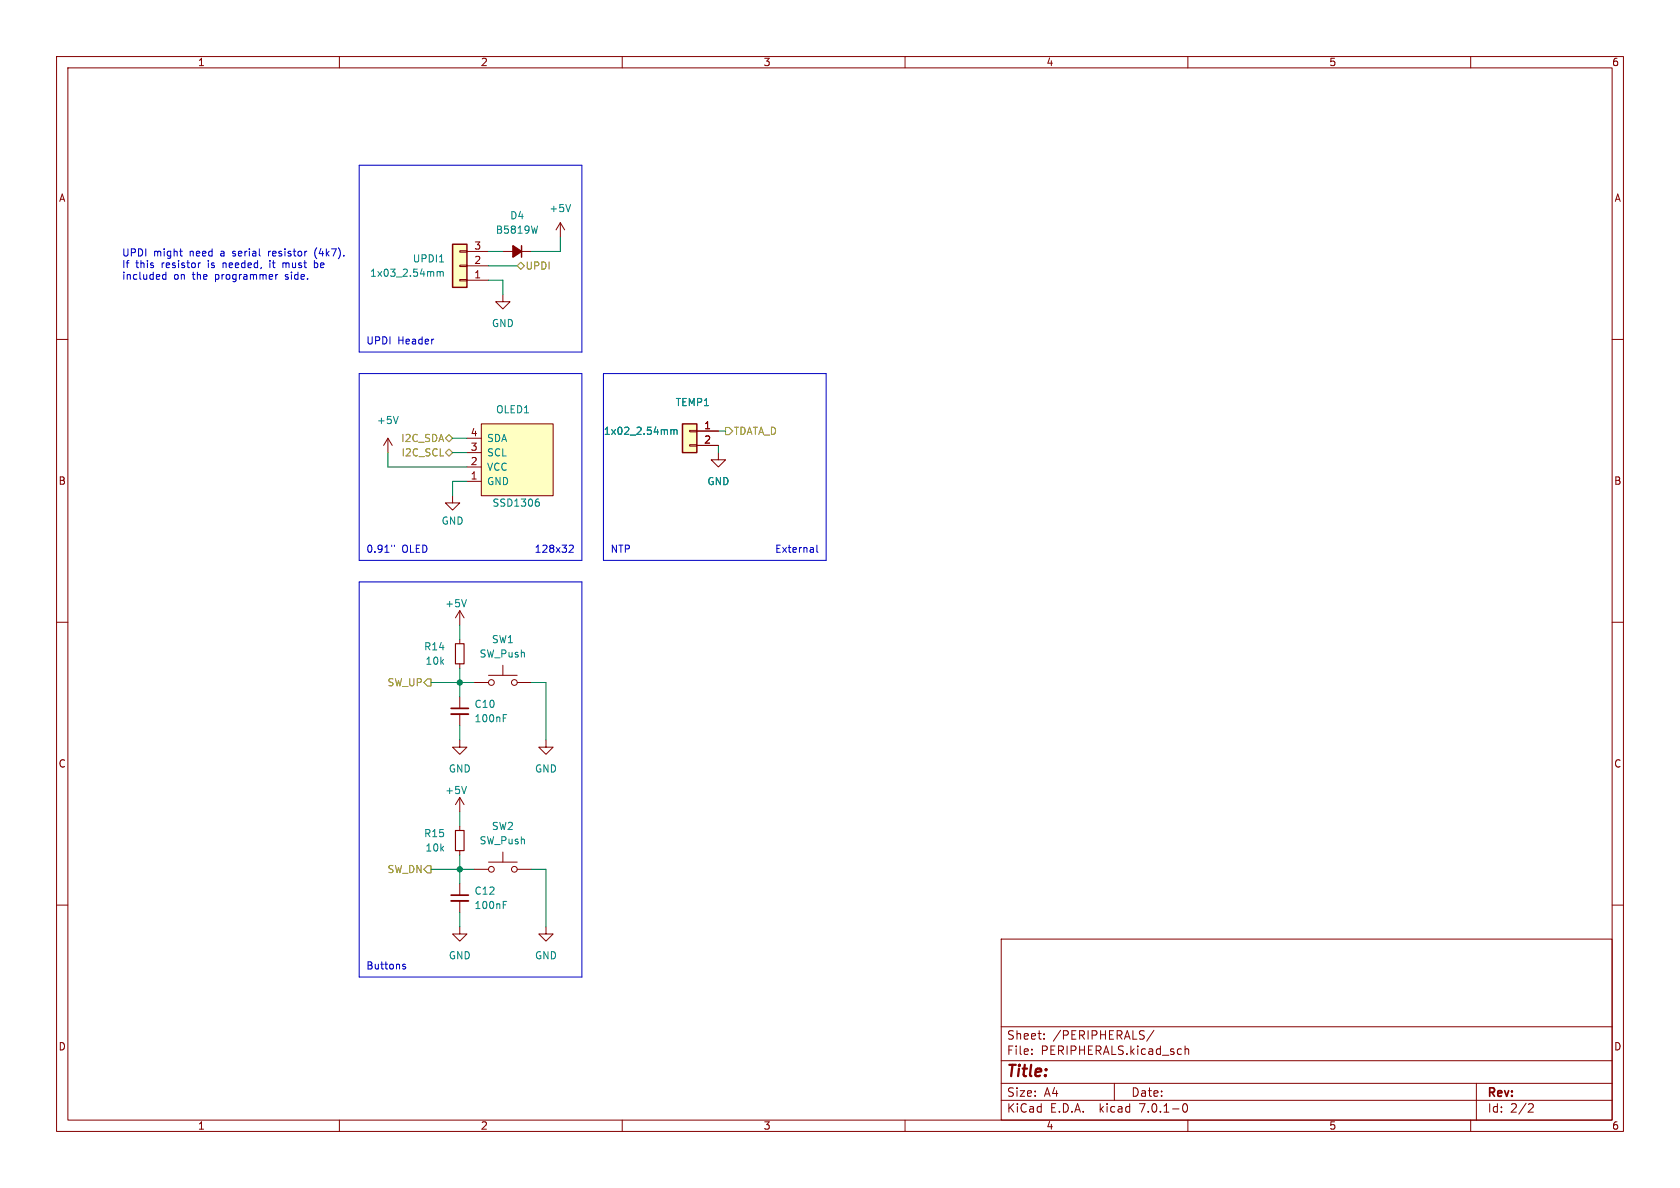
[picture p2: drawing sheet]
<svg xmlns="http://www.w3.org/2000/svg" width="297mm" height="210mm" viewBox="0 0 297 210" stroke-linecap="round" stroke-linejoin="round" font-family="sans-serif">
<g fill="none" stroke="#840000" stroke-width=".18">
<path d="M10 10h277v190h-277zM12 12h273v186h-273zM60 10v2M110 10v2M160 10v2M210 10v2M260 10v2M99.1 39.4l-.8 1.2M99.1 39.4v2.5M99.1 39.4l.7 1.2M10 60h2M81.3 44.3h1.2v.3h-1.2z"/>
<path d="M81.3 46.9h1.2v.2h-1.2zM81.3 49.4h1.2v.3h-1.2zM82.5 44.5h3.9M82.5 49.5h3.9M82.5 47h3.9M88.9 52.1v1.2h1.3l-1.3 1.3-1.3-1.3h1.3M88.9 44.5h5.1M285 60h2M68.6 77.5l-.8 1.2M68.6 77.5v2.5M68.6 77.5l.7 1.2M82.5 77.5h2.6"/>
<path d="M85.1 74.9h12.7v12.7h-12.7zM121.9 78.6h1.3v.3h-1.3zM121.9 76.1h1.3v.2h-1.3zM123.2 76.2h3.8M123.2 78.7h3.8M80 87.6v1.3h1.3l-1.3 1.3-1.3-1.3h1.3M82.5 85.1h2.6M82.5 82.6h2.6M82.5 80h2.6M127 80v1.3h1.3l-1.3 1.3-1.3-1.3h1.3M10 110h2M81.3 108l-.8 1.2"/>
<path d="M81.3 108v2.5M81.3 113v.8M81.3 117.3v.8M81.3 108l.7 1.2M86.4 119.4h5M88.9 117.6v1.8M285 110h2M81.3 130.8v1.3h1.2l-1.2 1.3-1.3-1.3h1.3M81.3 123.2v2M81.3 126.2v2.1M83.8 120.7h2.6M91.4 120.7h2.6"/>
<path d="M96.5 130.8v1.3h1.3l-1.3 1.3-1.3-1.3h1.3M10 160h2M81.3 141v2.5M81.3 146.1v.7M81.3 150.4v.7M81.3 156.2v2M81.3 159.3v2M81.3 141l-.8 1.2M81.3 141l.7 1.2M83.8 153.7h2.6M86.4 152.4h5M88.9 150.6v1.8"/>
<path d="M91.4 153.7h2.6M285 160h2M81.3 163.8v1.3h1.2l-1.2 1.3-1.3-1.3h1.3M96.5 163.8v1.3h1.3l-1.3 1.3-1.3-1.3h1.3M177 166h108v32h-108zM60 198v2M110 198v2M160 198v2M177 194.5h108M177 191.5h108M177 187.5h108M177 181.5h108"/>
<path d="M182.4 186.3v.1M182.4 185.5v.1M184.6 183.6v.1M184.6 182.8v.1M197 191.5v3M204 182.1l-1.3 2M209.2 195.2l.2-.1a.81 .81 0 0 1 .6 .6 .81 .81 0 0 1-.3 .8l-.1 .1a.81 .81 0 0 1-.4-1.4zM209.5 184.9v1.5M209.5 185.5l.2-.1 .4 .1v.9M210 198v2M260 198v2M261 191.5v6.5"/>
<path d="M270.4 195.1l.5 .1 .2 .3-1 1.1h1"/>
<circle cx="86.9" cy="120.7" r=".51"/>
<circle cx="90.9" cy="120.7" r=".51"/>
<circle cx="86.9" cy="153.7" r=".51"/>
<circle cx="90.9" cy="153.7" r=".51"/>
</g>
<path d="M80 43.2h2.5v7.6h-2.5zM92.2 43.4v2.1M120.6 74.9h2.6v5.1h-2.6z" fill="none" stroke="#840000" stroke-width=".25"/>
<path d="M90.7 43.4l1.5 1.1-1.5 1z" fill="#840000" stroke="#840000" stroke-width=".25"/>
<g fill="none" stroke="#008484" stroke-width=".18">
<path d="M95 40l-.3 1.2M100.9 36.1l-.4 1.3M77.3 48v.8M77.3 48.1l.3-.1 .2 .2M77.7 46.3h.7M77.8 48.2l.2-.2 .3 .1 .1 .7M77.8 48.2v.6M70.4 73.6l-.4 1.3M118.6 75.9v.9M118.6 76.1l.4-.2 .1 .2M119.1 76.1l.2-.2 .3 .1 .1 .8M119.1 76.1v.7"/>
<path d="M95 88.2h.2M95.1 88.7l.3 .2v.3l-.3 .3M82.5 106l-.5 1.3M82.5 139l-.5 1.3M89 126.3h.6M89 159.3h.6"/>
</g>
<g fill="#ffffc2" stroke="#ffffc2" stroke-width=".18">
<path d="M120.6 74.9h2.6v5.1h-2.6z"/>
<path d="M80 43.2h2.5v7.6h-2.5z"/>
<path d="M85.1 74.9h12.7v12.7h-12.7z"/>
</g>
<path d="M80.5 113.8h1.5v3.5h-1.5zM80.5 146.8h1.5v3.6h-1.5z" fill="none" stroke="#840000" stroke-width=".2"/>
<path d="M79.8 126.2h3M79.8 159.3h3" fill="none" stroke="#840000" stroke-width=".33"/>
<path d="M79.8 125.2h3M79.8 158.2h3" fill="none" stroke="#840000" stroke-width=".3"/>
<path d="M91.4 47l.7-.6 .6 .6-.6 .6zM78.7 77.5l.7-.7 .6 .7-.6 .6zM128.3 75.6h.6l.6 .6-.6 .6h-.6zM78.7 80l.7-.6 .6 .6-.6 .6zM75.6 120h.6v1.3h-.6l-.7-.6zM75.6 153h.6v1.3h-.6l-.7-.6z" fill="none" stroke="#848400" stroke-width=".18"/>
<g fill="none" stroke="#0000c2" stroke-width=".18">
<path d="M63.5 29.2h39.4v33h-39.4zM29.3 48.1v1.3M29.3 48.6l-.3-.1-.3 .3 .1 .5h.5M31.7 44.4h.5M32 45.2l.2 .1M35.1 46.5v.8M35.4 46.5l-.3 .2M48.7 48.5v.9M49.1 48.5l-.4 .3M54.1 44.4h.1M55.6 46v1.3M55.6 47.3h.1"/>
<path d="M55.7 46.5h-.1M63.5 66h39.4v33.1h-39.4zM106.7 66h39.3v33.1h-39.3zM69.7 96.4v.2M100.7 96.4h.4l.3 .3-.8 .9h.8M144.4 96.4v1.1l.2 .1M63.5 102.9h39.4v69.8h-39.4zM71.2 170.8l.5 .3v.1l-.4 .1M71.2 170.5h.5"/>
</g>
<g fill="none" stroke="#008400" stroke-width=".18">
<path d="M86.4 49.5h2.5v2.6M86.4 47h5M86.4 44.5h2.5M99.1 41.9v2.6h-5.1M80 77.5h2.5M127 76.2h1.3M127 78.7v1.3M68.6 80v2.6h13.9M80 80h2.5M82.5 85.1h-2.5v2.5M81.3 110.5v2.5M81.3 118.1v5.1"/>
<path d="M76.2 120.7h7.6M81.3 128.3v2.5M94 120.7h2.5v10.1M76.2 153.7h7.6M81.3 143.5v2.6M81.3 151.1v5.1M94 153.7h2.5v10.1M81.3 161.3v2.5"/>
</g>
<g fill="#008400" stroke="#008400" stroke-width=".18">
<circle cx="81.3" cy="153.7" r=".46"/>
<circle cx="81.3" cy="120.7" r=".46"/>
</g>
<text font-size="2.8" fill="#840000" x="178" y="190.8">Title:</text>
<g font-size="2.1" fill="#840000">
<text x="178" y="183.9">Sheet:</text>
<text x="186.2" y="183.9">/PERIPHERALS/</text>
<text x="178" y="186.6">File:</text>
<text x="184" y="186.6">PERIPHERALS.kicad_sch</text>
<text x="178" y="196.8">KiCad</text>
<text x="178" y="194">Size:</text>
<text x="184.6" y="194">A4</text>
<text x="185.7" y="196.8">E.D.A.</text>
<text x="194.4" y="196.8">kicad</text>
<text x="200" y="194">Date:</text>
<text x="201.5" y="196.8">7.0.1-0</text>
<text x="263" y="194.2">Rev:</text>
<text x="263" y="196.8">Id:</text>
<text x="267" y="196.8">2/2</text>
</g>
<g font-size="1.8" fill="#840000">
<text x="35" y="11.8">1</text>
<text x="85" y="11.8">2</text>
<text x="135" y="11.8">3</text>
<text x="185" y="11.8">4</text>
<text x="235" y="11.8">5</text>
<text x="285" y="11.8">6</text>
<text x="10.4" y="35.8">A</text>
<text x="285.4" y="35.8">A</text>
<text x="83.8" y="46.7">2</text>
<text x="83.8" y="44.2">3</text>
<text x="83.8" y="49.3">1</text>
<text x="83.2" y="77.2">4</text>
<text x="124.4" y="75.9">1</text>
<text x="83.2" y="82.3">2</text>
<text x="83.2" y="79.8">3</text>
<text x="124.4" y="78.5">2</text>
<text x="10.3" y="85.8">B</text>
<text x="83.2" y="84.8">1</text>
<text x="285.3" y="85.8">B</text>
<text x="10.3" y="135.8">C</text>
<text x="285.3" y="135.8">C</text>
<text x="10.3" y="185.8">D</text>
<text x="285.3" y="185.8">D</text>
<text x="35" y="199.8">1</text>
<text x="85" y="199.8">2</text>
<text x="135" y="199.8">3</text>
<text x="185" y="199.8">4</text>
<text x="235" y="199.8">5</text>
<text x="285" y="199.8">6</text>
</g>
<g font-size="1.8" fill="#008484">
<text x="87.6" y="41.5">B5819W</text>
<text x="90.1" y="38.9">D4</text>
<text x="97.1" y="37.7">+5V</text>
<text x="72.9" y="46.5">UPDI1</text>
<text x="65.4" y="49.1">1x03_2.54mm</text>
<text x="86.9" y="58">GND</text>
<text x="119.4" y="71.9">TEMP1</text>
<text x="66.6" y="75.1">+5V</text>
<text x="87.6" y="73.2">OLED1</text>
<text x="106.7" y="77">1x02_2.54mm</text>
<text x="86.1" y="83.4">VCC</text>
<text x="86.1" y="80.8">SCL</text>
<text x="86.1" y="78.3">SDA</text>
<text x="86.1" y="85.9">GND</text>
<text x="87" y="89.7">SSD1306</text>
<text x="125" y="85.9">GND</text>
<text x="78" y="92.9">GND</text>
<text x="78.6" y="107.5">+5V</text>
<text x="86.9" y="113.9">SW1</text>
<text x="74.9" y="115.1">R14</text>
<text x="75.2" y="117.7">10k</text>
<text x="84.7" y="116.4">SW_Push</text>
<text x="83.8" y="125.3">C10</text>
<text x="83.8" y="127.8">100nF</text>
<text x="79.3" y="136.7">GND</text>
<text x="94.5" y="136.7">GND</text>
<text x="78.6" y="140.5">+5V</text>
<text x="74.9" y="148.1">R15</text>
<text x="84.7" y="149.4">SW_Push</text>
<text x="86.9" y="146.9">SW2</text>
<text x="75.2" y="150.7">10k</text>
<text x="83.8" y="158.3">C12</text>
<text x="83.8" y="160.9">100nF</text>
<text x="79.3" y="169.7">GND</text>
<text x="94.5" y="169.7">GND</text>
</g>
<g font-size="1.8" fill="#0000c2">
<text x="21.6" y="45.4">UPDI</text>
<text x="21.6" y="47.5">If</text>
<text x="24" y="47.5">this</text>
<text x="27.2" y="45.4">might</text>
<text x="28.6" y="47.5">resistor</text>
<text x="33.6" y="45.4">need</text>
<text x="36.9" y="47.5">is</text>
<text x="39.1" y="45.4">a</text>
<text x="39.6" y="47.5">needed,</text>
<text x="41.4" y="45.4">serial</text>
<text x="47.8" y="45.4">resistor</text>
<text x="48" y="47.5">it</text>
<text x="50.5" y="47.5">must</text>
<text x="56.1" y="45.4">(4k7).</text>
<text x="56.2" y="47.5">be</text>
<text x="21.6" y="49.5">included</text>
<text x="30.7" y="49.5">on</text>
<text x="34.1" y="49.5">the</text>
<text x="38.2" y="49.5">programmer</text>
<text x="50.7" y="49.5">side.</text>
<text x="64.8" y="61">UPDI</text>
<text x="70.3" y="61">Header</text>
<text x="64.8" y="97.8">0.91&quot;</text>
<text x="71.1" y="97.8">OLED</text>
<text x="94.4" y="97.8">128x32</text>
<text x="107.9" y="97.8">NTP</text>
<text x="136.9" y="97.8">External</text>
<text x="64.8" y="171.5">Buttons</text>
</g>
<g font-size="1.8" fill="#848400">
<text x="92.9" y="47.8">UPDI</text>
<text x="129.7" y="77">TDATA_D</text>
<text x="70.8" y="78.3">I2C_SDA</text>
<text x="70.9" y="80.8">I2C_SCL</text>
<text x="68.4" y="121.5">SW_UP</text>
<text x="68.4" y="154.5">SW_DN</text>
</g>
</svg>
